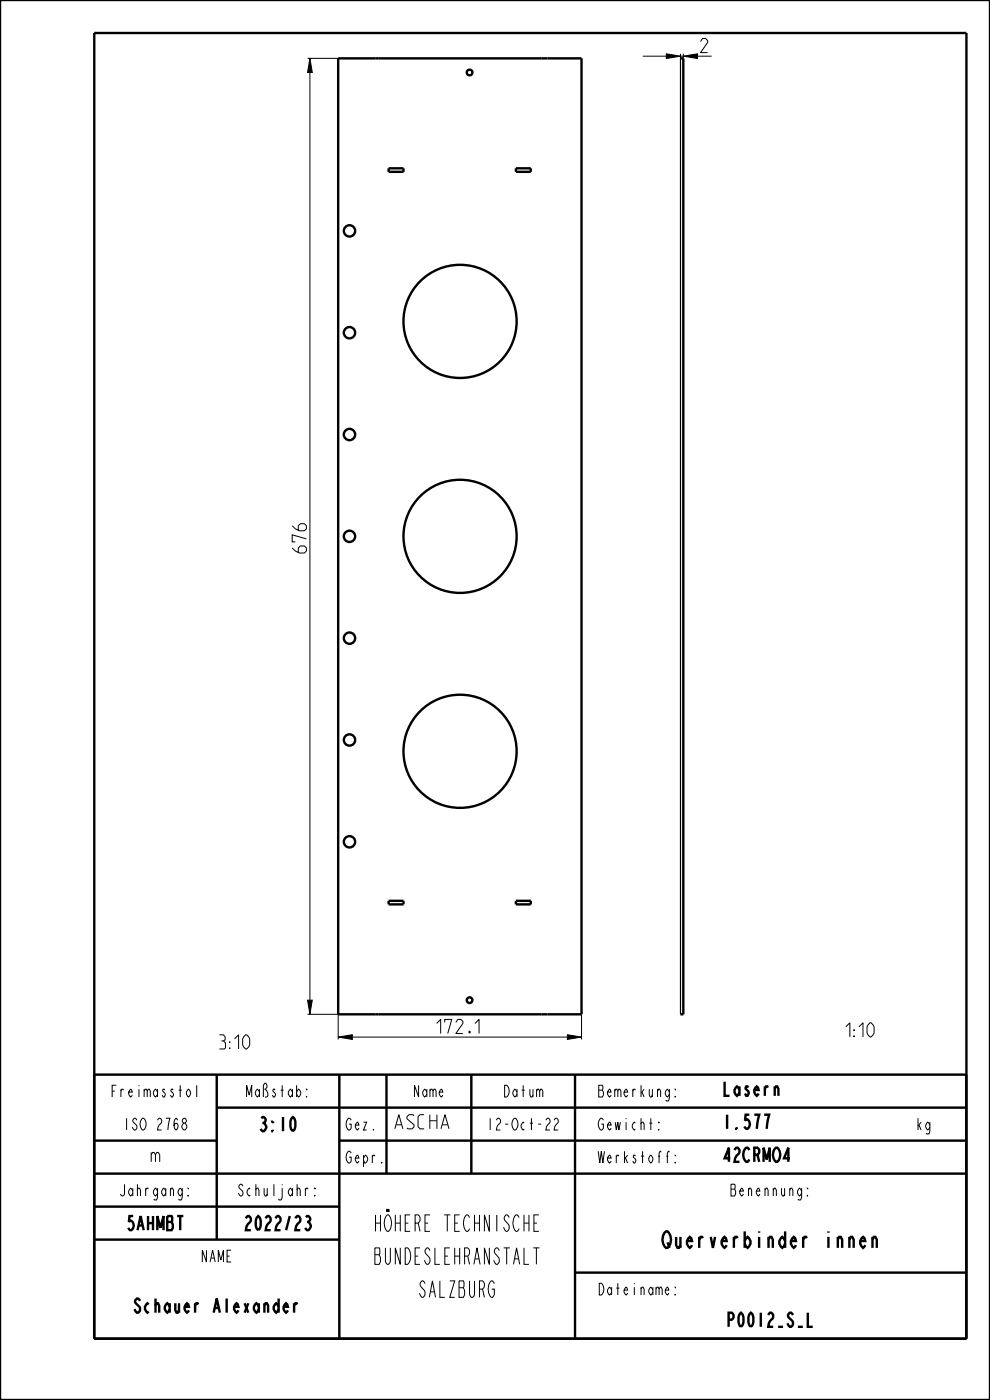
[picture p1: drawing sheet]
<svg xmlns="http://www.w3.org/2000/svg" width="210mm" height="297mm" viewBox="0 0 210 297" stroke-linecap="round" stroke-linejoin="round" font-family="sans-serif">
<path d="M65.7 12.4l.5 3h-1zM141.3 11.4l3 .5-3 .5zM144.9 11.9l3-.5v1zM65.2 212.2h1l-.5 3zM71.7 220l3-.5v1zM120.4 219.5l3 .5-3 .5z" fill="#000"/>
<g fill="none" stroke="#000" stroke-width=".21">
<path d="M65.2 12.4h6.5M65.7 12.4l.5 3h-1zM65.7 15.4v196.8M79.6 12.4h.7M136.3 11.9h5M141.3 11.4l3 .5-3 .5zM144.3 11.4v1M144.3 11.9h.6M144.9 11.9l3-.5v1zM144.9 11.4v1M65.2 212.2h1l-.5 3zM65.2 215.2h6.5v5.3"/>
<path d="M79.6 215.2h.7M120.4 219.5l3 .5-3 .5zM123.4 215.2v5.3M71.7 220l3-.5v1zM74.7 220h45.7"/>
</g>
<g fill="none" stroke="#000" stroke-width=".51">
<path d="M0 0h210v297h-210zM20 7h185v277h-185zM79.6 12.4h-7.9v202.8h7.9M80.3 12.4h34.6M116.2 12.4h7.2v202.8h-7.2M144.3 12.4h.6v202.8h-.6M82.4 35.7h3.2v.8h-3.2zM109.4 35.7h3.2v.8h-3.2zM82.4 191.1h3.2v.8h-3.2zM109.4 191.1h3.2v.8h-3.2zM80.3 215.2h34.6M20 228h185v56"/>
<path d="M46 235h159M46 228v35M72 228v56M82 228v21M100 228v21M122 228v56M20 242h26M20 249h185M20 256h52M72 242h133M20 263h52M122 270h83"/>
</g>
<path d="M144.3 12.4v202.8" fill="none" stroke="#000" stroke-width=".25"/>
<!-- layer: A_ACHSEN -->
<g fill="none" stroke="#000" stroke-width=".51">
<path d="M79.6 12.4h.7M114.9 12.4h1.3M79.6 215.2h.7M114.9 215.2h1.3"/>
<circle cx="99.6" cy="15.4" r=".6"/>
<circle cx="74.1" cy="49" r="1.2"/>
<circle cx="74.1" cy="70.6" r="1.2"/>
<circle cx="97.6" cy="68.2" r="12"/>
<circle cx="74.1" cy="92.2" r="1.2"/>
<circle cx="74.1" cy="113.8" r="1.2"/>
<circle cx="97.6" cy="113.8" r="12"/>
<circle cx="74.1" cy="135.4" r="1.2"/>
<circle cx="74.1" cy="157" r="1.2"/>
<circle cx="97.6" cy="159.4" r="12"/>
<circle cx="74.1" cy="178.6" r="1.2"/>
<circle cx="99.6" cy="212.2" r=".6"/>
</g>
<g font-size="4.6">
<text x="77.1" y="261.2">HÖHERE TECHNISCHE</text>
<text x="77.1" y="268.2">BUNDESLEHRANSTALT</text>
<text x="137.5" y="264.7">Querverbinder innen</text>
<text x="87.6" y="275.2">SALZBURG</text>
</g>
<g font-size="3.9">
<text x="148.6" y="11.2">2</text>
<text x="65" y="117.3" transform="rotate(-90 65 117.3)">676</text>
<text x="92.6" y="219.3">172.1</text>
<text x="176.9" y="220">1:10</text>
<text x="44.5" y="222.5">3:10</text>
<text x="153.2" y="232.5">Lasern</text>
<text x="54.3" y="240">3:10</text>
<text x="83.2" y="239.5">ASCHA</text>
<text x="153.2" y="239.5">1.577</text>
<text x="31.6" y="246.5">m</text>
<text x="153.2" y="246.5">42CRMO4</text>
<text x="26" y="261">5AHMBT</text>
<text x="50.8" y="261">2022/23</text>
<text x="26.1" y="278.5">Schauer Alexander</text>
<text x="152.9" y="281.5">P0012_S_L</text>
</g>
<g font-size="3.3">
<text x="22.3" y="232.7">Freimasstol</text>
<text x="51.2" y="232.7">Maßstab:</text>
<text x="87.1" y="232.7">Name</text>
<text x="106.1" y="232.7">Datum</text>
<text x="127.1" y="232.7">Bemerkung:</text>
<text x="25.2" y="239.7">ISO 2768</text>
<text x="73.2" y="239.7">Gez.</text>
<text x="102.2" y="239.7">12-Oct-22</text>
<text x="127.1" y="239.7">Gewicht:</text>
<text x="194.2" y="239.7">kg</text>
<text x="73.2" y="246.7">Gepr.</text>
<text x="127.1" y="246.7">Werkstoff:</text>
<text x="24.2" y="253.7">Jahrgang:</text>
<text x="49.2" y="253.7">Schuljahr:</text>
<text x="153.7" y="253.7">Benennung:</text>
<text x="42.1" y="267.7">NAME</text>
<text x="127.1" y="274.7">Dateiname:</text>
</g>
</svg>
